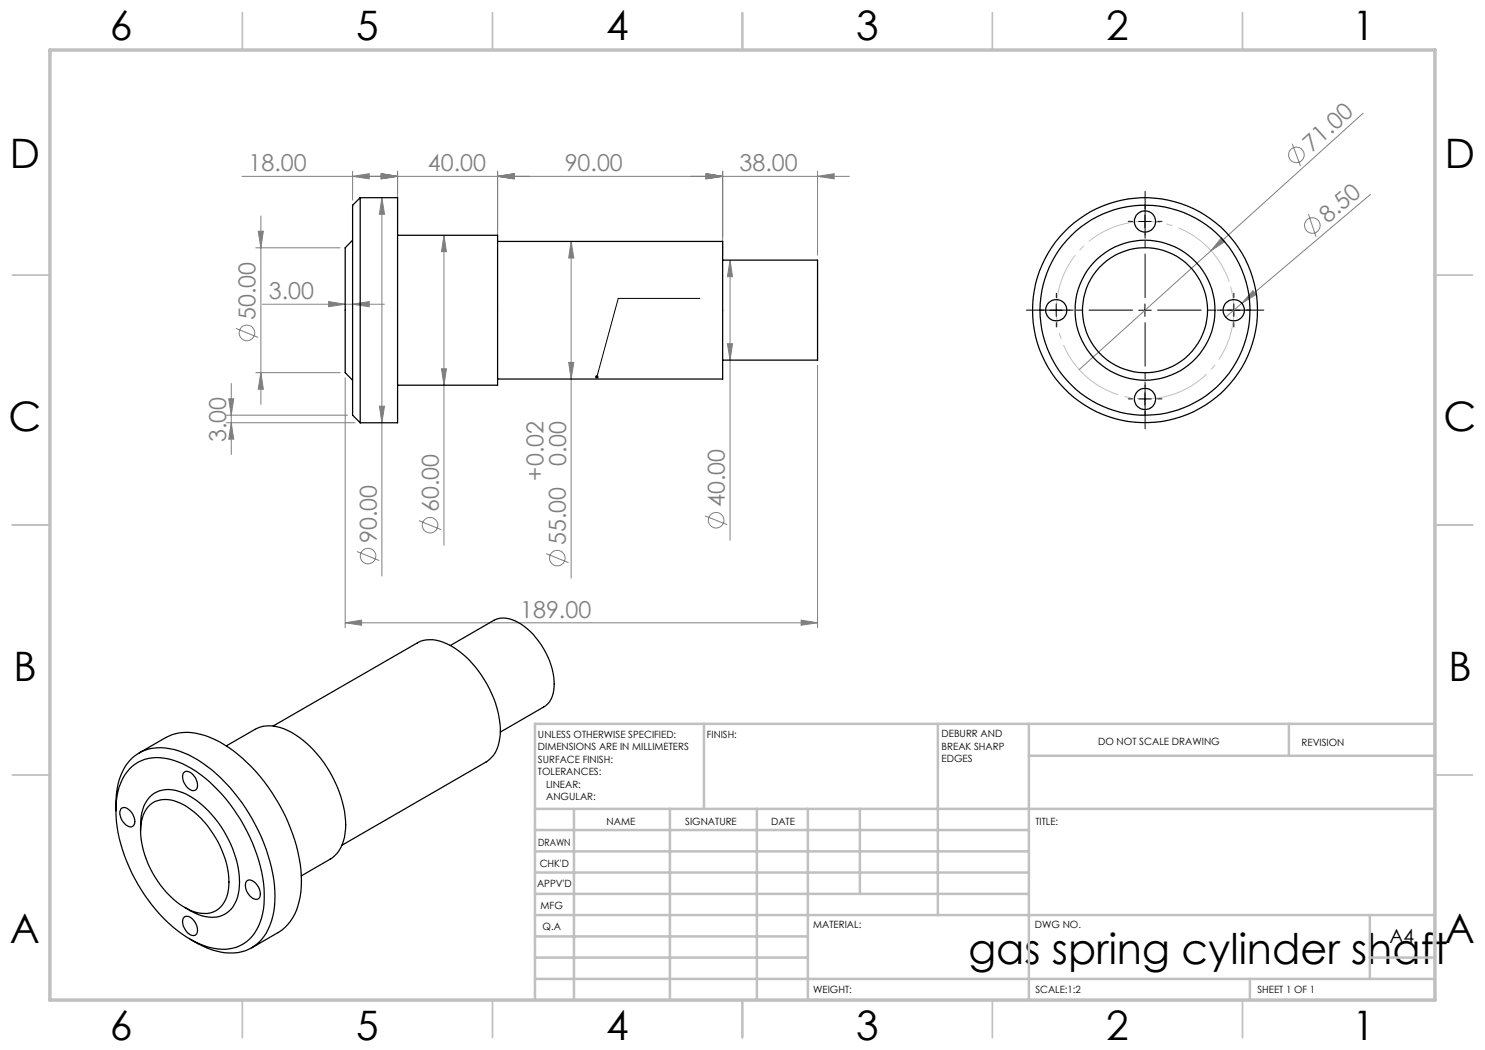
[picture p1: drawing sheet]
<svg xmlns="http://www.w3.org/2000/svg" width="297mm" height="210mm" viewBox="0 0 297 210" stroke-linecap="round" stroke-linejoin="round" font-family="sans-serif">
<g fill="none" stroke="#808080" stroke-width=".2">
<path d="M48.4 35.3h121.5M70.5 35.3l3.3-.6v1.1zM70.5 34.2v5.8M76.2 34.7l3.3 .6-3.3 .5zM76.4 39.5l.5 3.4h-1zM76.4 39.5v75.7M79.5 34.2v11.8M99.5 35.3l3.3-.6v1.1zM99.5 34.2v13.1M141.2 34.7l3.3 .6-3.3 .5zM144.5 34.2v16.8M163.5 35.3l3.3-.6v1.1z"/>
<path d="M163.5 34.2v16.8M258.4 28.7l1.7 4.5M272.6 22.6l-56.8 51.3M274.1 38.9l-25.7 21.8M51.2 49.6h16.8M51.6 46.2h1.1l-.5 3.4zM52.2 43.2v37.7M88.8 47.1l.5 3.2h-1zM88.8 47.1v61.9M114.2 48.3l.6 3.3h-1.1zM114.2 48.3v67.3M146 52l.5 3.3h-1z"/>
<path d="M146 52v56M244.3 47.5l.7 .8-2.8 1.9zM250.6 58.1l.6 .8-2.8 1.8zM261.7 42.8l1.5 4.6M45.8 79.8h.9l-.5 3.2zM46.2 76.7v14.2M47.2 65.7l4.4 1.8M51.2 74.5h16.8M52.2 74.5l.5 3.3h-1.1zM52.5 60.8h24.4M65.7 60.3l3.3 .5-3.3 .5zM69 75.6v49.9"/>
<path d="M70.5 60.8l3.3-.5v1zM88.3 73.8h1l-.5 3.2zM113.7 72.5h1.1l-.6 3.3zM145.5 68.7h1l-.5 3.3zM163.5 73.1v52.4M248.4 60.7l-3.3 2.7M45.3 83h24.2M45.3 84.6h25.7M46.2 84.6l.5 3.2h-.9zM75.9 81.2h1l-.5 3.4zM71.4 110.3l4.4 1.8M83.8 104.1l4.4 1.8"/>
<path d="M109.3 110.7l4.4 1.8M141 103.2l4.5 1.7M69 124.6l3.3-.6v1.1zM69 124.6h94.5M160.2 124l3.3 .6-3.3 .5z"/>
<circle cx="259.3" cy="31" r="1.55"/>
<circle cx="262.5" cy="45.1" r="1.57"/>
<circle cx="49.4" cy="66.6" r="1.55"/>
<circle cx="73.6" cy="111.2" r="1.55"/>
<circle cx="86" cy="105.1" r="1.56"/>
<circle cx="111.5" cy="111.6" r="1.55"/>
<circle cx="143.2" cy="104.1" r="1.55"/>
</g>
<path d="M246 56.8a17.8 17.8 0 0 0-29.7-7.2 17.8 17.8 0 0 0 8 29.5 17.8 17.8 0 0 0 22-21.1l-.3-1.2" fill="none" stroke="#c0c0c0" stroke-width=".2" stroke-dasharray="15.2 1.3 1.3 1.3" stroke-dashoffset="-.5" stroke-linecap="butt"/>
<path d="M229 59.5v-21.2M226.5 62h-21.2M229 64.5v21.3M231.5 62h21.3" fill="none" stroke="#000" stroke-width=".2" stroke-dasharray="15.2 1.3 1.3 1.3" stroke-dashoffset="6.5"/>
<g fill="none" stroke="#000" stroke-width=".2" stroke-dasharray="15.2 1.3 1.3 1.3">
<path d="M211.3 59.5v-.9M226.5 44.3h-.9M229 41.8v-.9M229 46.8v.8M231.5 44.3h.9M246.8 59.5v-.9M208.8 62h-.9M211.3 64.5v.9M213.8 62h.8M226.5 79.8h-.9M229 77.3v-.9M231.5 79.8h.9"/>
<path d="M244.3 62h-.9M246.8 64.5v.9M249.3 62h.8M229 82.3v.8"/>
</g>
<path d="M140 59.7h-16.4l-4.2 15.7M227.8 44.3h2.5M229 43v2.5M210 62h2.5M211.2 60.8v2.5M227.8 62h2.5M227.8 79.8h2.5M229 60.8v2.5M229 78.6v2.5M245.5 62h2.5M246.8 60.8v2.5" fill="none" stroke="#000" stroke-width=".2"/>
<g fill="none" stroke="#c0c0c0" stroke-width=".35">
<path d="M48.5 2.5v7.5M98.5 2.5v7.5M148.5 2.5v7.5M198.5 2.5v7.5M248.5 2.5v7.5M2.5 55h7.5M287 55h7.5M2.5 105h7.5M287 105h7.5M2.5 155h7.5M287 155h7.5M48.5 200v7.5"/>
<path d="M98.5 200v7.5M148.5 200v7.5M198.5 200v7.5M248.5 200v7.5"/>
</g>
<g fill="none" stroke="#c0c0c0" stroke-width=".5">
<path d="M140.8 144.8v17M187.6 144.8v38.2M205.8 144.8v55.2M205.8 151.2h81.2M257.8 144.8v6.4M287 144.8h-180v55.2M107 161.8h180M107 178.8h98.8M107 174.5h98.8M107 170.3h98.8M107 166h98.8M114.8 161.8v38.2"/>
<path d="M134 161.8v38.2M151.4 161.8v38.2M161.6 161.8v38.2M172 161.8v17M107 195.8h180M107 191.5h54.6M107 187.3h54.6M107 183h180M250 195.8v4.2M274 191.5h13M274 183v12.8"/>
</g>
<path d="M10 10h277v190h-277z" fill="none" stroke="#c0c0c0" stroke-width=".7"/>
<path d="M119.2 75.1a.34 .34 0 0 1 .5 .2 .34 .34 0 0 1-.4 .4l.1-.3-.1 .3a.33 .33 0 0 1-.3-.3 .33 .33 0 0 1 .2-.3z" fill="#000"/>
<g fill="#808080">
<path d="M244.3 47.5l.7 .8-2.8 1.9z"/>
<path d="M250.6 58.1l.6 .8-2.8 1.8z"/>
<path d="M163.5 35.3l3.3-.6v1.1zM141.2 34.7l3.3 .6-3.3 .5zM141.2 34.7l3.3 .6-3.3 .5zM99.5 35.3l3.3-.6v1.1zM99.5 35.3l3.3-.6v1.1zM76.2 34.7l3.3 .6-3.3 .5zM76.2 34.7l3.3 .6-3.3 .5zM70.5 35.3l3.3-.6v1.1z"/>
<path d="M69 124.6l3.3-.6v1.1zM160.2 124l3.3 .6-3.3 .5zM65.7 60.3l3.3 .5-3.3 .5zM70.5 60.8l3.3-.5v1z"/>
<path d="M146 52l.5 3.3h-1zM145.5 68.7h1l-.5 3.3zM114.2 48.3l.6 3.3h-1.1zM113.7 72.5h1.1l-.6 3.3zM88.8 47.1l.5 3.2h-1zM88.3 73.8h1l-.5 3.2zM76.4 39.5l.5 3.4h-1zM75.9 81.2h1l-.5 3.4zM45.8 79.8h.9l-.5 3.2zM46.2 84.6l.5 3.2h-.9zM51.6 46.2h1.1l-.5 3.4zM52.2 74.5l.5 3.3h-1.1z"/>
</g>
<g fill="none" stroke="#000" stroke-width=".25">
<path d="M72 39.5l-1.5 1.6v41.9l1.5 1.6M72 39.5v45.1M72 39.5h7.5v45.1h-7.5M70.5 48l-1.5 1.6v24.9l1.5 1.6M79.5 47.1h20v29.9h-20M99.5 48.3h45v27.5h-45M144.5 52h19v20h-19M90.1 129.1l8.7-5a5.3 5.3 0 0 1 5.4 .7 15.5 15.5 0 0 1 6.6 12.7 4.6 4.6 0 0 1-2 3.9l-8.8 5M25.9 153.8a8.2 8.2 0 0 1 8.7-1.8 25.3 25.3 0 0 1 12.8 10.9 29.9 29.9 0 0 1 5.4 17.9 9.6 9.6 0 0 1-4.7 8.3 10.6 10.6 0 0 1-9.9-1.1 32.4 32.4 0 0 1-13.7-18 21.5 21.5 0 0 1-.7-12.6l.4-.8a8.3 8.3 0 0 1 1.7-2.8zM27.8 150.6l5.3-3.1a10 10 0 0 1 8.9 0 29.3 29.3 0 0 1 13.1 12.2 31 31 0 0 1 5.1 18.6 10.3 10.3 0 0 1-4.6 8.2l-5.3 3.1M36.8 154.5a1.45 1.45 0 0 1 2 .7 2.18 2.18 0 0 1 .3 2.8 1.86 1.86 0 0 1-2.1-1.2l-.4-.7-.1-.8zM45.3 149.2l5.7-3.3a7.3 7.3 0 0 1 7.3 .6 23.4 23.4 0 0 1 10.8 18.5 7.7 7.7 0 0 1-3.1 6.8l-5.7 3.4"/>
<path d="M54.6 145.2l28.9-16.6a6.3 6.3 0 0 1 5.9 .2 20.8 20.8 0 0 1 10 12.8 12.1 12.1 0 0 1-.3 8.9l-.8 1-.9 .8-29 16.7M23.2 162.1a14.6 14.6 0 0 1 2.2-9.3 8.5 8.5 0 0 1 9.5-2.9 24.3 24.3 0 0 1 11.8 8.5 35 35 0 0 1 8.3 20.9 11.9 11.9 0 0 1-3.9 9.7 9 9 0 0 1-8.7 1l-2.9-1.3-1.5-.9M24.2 161.7l.2-.1a1.99 1.99 0 0 1 2.3 1.6 1.44 1.44 0 0 1-.4 2.2 2.73 2.73 0 0 1-2.1-3.7zM28.1 166.2a9.3 9.3 0 0 1 1.7-6.7 5.7 5.7 0 0 1 6.7-1 20.7 20.7 0 0 1 10.4 12.4 14.1 14.1 0 0 1 .3 9.3 5.2 5.2 0 0 1-6.3 3.1l-2.1-.8-1.8-1M29.6 161.4a5.2 5.2 0 0 1 6.5-.8 19 19 0 0 1 9.3 12.4 10.4 10.4 0 0 1-.6 7.5 4.7 4.7 0 0 1-5.9 1.9 17.4 17.4 0 0 1-9.3-9.6 13.6 13.6 0 0 1-.9-9.9zM49.3 176.2a1.45 1.45 0 0 1 2.1 .8 2.43 2.43 0 0 1 .4 2.6 1.45 1.45 0 0 1-2.1-.7 2.41 2.41 0 0 1-.4-2.7zM36.8 183.5a1.4 1.4 0 0 1 2 .7 2.23 2.23 0 0 1 .3 2.8 1.86 1.86 0 0 1-2.1-1.2l-.4-.7-.1-.8z"/>
<circle cx="229" cy="44.3" r="2.13"/>
<circle cx="211.2" cy="62" r="2.12"/>
<circle cx="229" cy="62" r="14"/>
<circle cx="229" cy="62" r="21"/>
<circle cx="229" cy="62" r="12.5"/>
<circle cx="229" cy="79.8" r="2.13"/>
<circle cx="229" cy="62" r="22.5"/>
<circle cx="246.8" cy="62" r="2.13"/>
</g>
<text font-size="8.5" x="193.7" y="192.7">gas spring cylinder shaft</text>
<g font-size="8.1">
<text x="22" y="8">6</text>
<text x="71.2" y="8">5</text>
<text x="121.2" y="8">4</text>
<text x="171.3" y="8">3</text>
<text x="221.3" y="8">2</text>
<text x="270.5" y="8">1</text>
<text x="2" y="33.6">D</text>
<text x="289" y="33.6">D</text>
<text x="1.7" y="86.1">C</text>
<text x="288.7" y="86.1">C</text>
<text x="2.7" y="136.1">B</text>
<text x="289.7" y="136.1">B</text>
<text x="2" y="188.6">A</text>
<text x="289" y="188.6">A</text>
<text x="22" y="208">6</text>
<text x="71.2" y="208">5</text>
<text x="121.2" y="208">4</text>
<text x="171.3" y="208">3</text>
<text x="221.3" y="208">2</text>
<text x="270.5" y="208">1</text>
</g>
<g font-size="4.7" fill="#808080">
<text x="49.7" y="34.2">18.00</text>
<text x="85.6" y="34.2">40.00</text>
<text x="112.9" y="34.2">90.00</text>
<text x="147.9" y="34.2">38.00</text>
<text x="262.3" y="30.5" transform="rotate(-42 262.3 30.5)">71.00</text>
<text x="265.5" y="44.7" transform="rotate(-40 265.5 44.7)">8.50</text>
<text x="53.8" y="59.8">3.00</text>
<text x="51.1" y="64" transform="rotate(-90 51.1 64)">50.00</text>
<text x="45.3" y="88.5" transform="rotate(-90 45.3 88.5)">3.00</text>
<text x="113.2" y="93.3" transform="rotate(-90 113.2 93.3)">0.00</text>
<text x="108.7" y="96.1" transform="rotate(-90 108.7 96.1)">+0.02</text>
<text x="145" y="101.5" transform="rotate(-90 145 101.5)">40.00</text>
<text x="87.7" y="102.5" transform="rotate(-90 87.7 102.5)">60.00</text>
<text x="75.3" y="108.6" transform="rotate(-90 75.3 108.6)">90.00</text>
<text x="113.2" y="109" transform="rotate(-90 113.2 109)">55.00</text>
<text x="104" y="123.5">189.00</text>
</g>
<text font-size="3.9" x="277.9" y="188.5">A4</text>
<g font-size="2">
<text x="107.6" y="147.6">UNLESS OTHERWISE SPECIFIED:</text>
<text x="141.4" y="147.6">FINISH:</text>
<text x="188.3" y="147.5">DEBURR AND</text>
<text x="188.3" y="150">BREAK SHARP</text>
<text x="219.6" y="149">DO NOT SCALE DRAWING</text>
<text x="260.3" y="149.2">REVISION</text>
<text x="107.6" y="150.1">DIMENSIONS ARE IN MILLIMETERS</text>
<text x="107.6" y="152.6">SURFACE FINISH:</text>
<text x="107.6" y="155.1">TOLERANCES:</text>
<text x="188.3" y="152.5">EDGES</text>
<text x="109.2" y="157.6">LINEAR:</text>
<text x="109.2" y="160.1">ANGULAR:</text>
<text x="121.3" y="165">NAME</text>
<text x="137" y="164.9">SIGNATURE</text>
<text x="154.2" y="164.9">DATE</text>
<text x="207.1" y="164.9">TITLE:</text>
<text x="107.6" y="169.1">DRAWN</text>
<text x="107.9" y="173.3">CHK'D</text>
<text x="107.4" y="177.4">APPV'D</text>
<text x="108.1" y="181.8">MFG</text>
<text x="108.5" y="186">Q.A</text>
<text x="162.6" y="185.5">MATERIAL:</text>
<text x="207" y="185.5">DWG NO.</text>
<text x="162.6" y="198.5">WEIGHT:</text>
<text x="207.1" y="198.6">SCALE:1:2</text>
<text x="251.5" y="198.6">SHEET 1 OF 1</text>
</g>
</svg>
